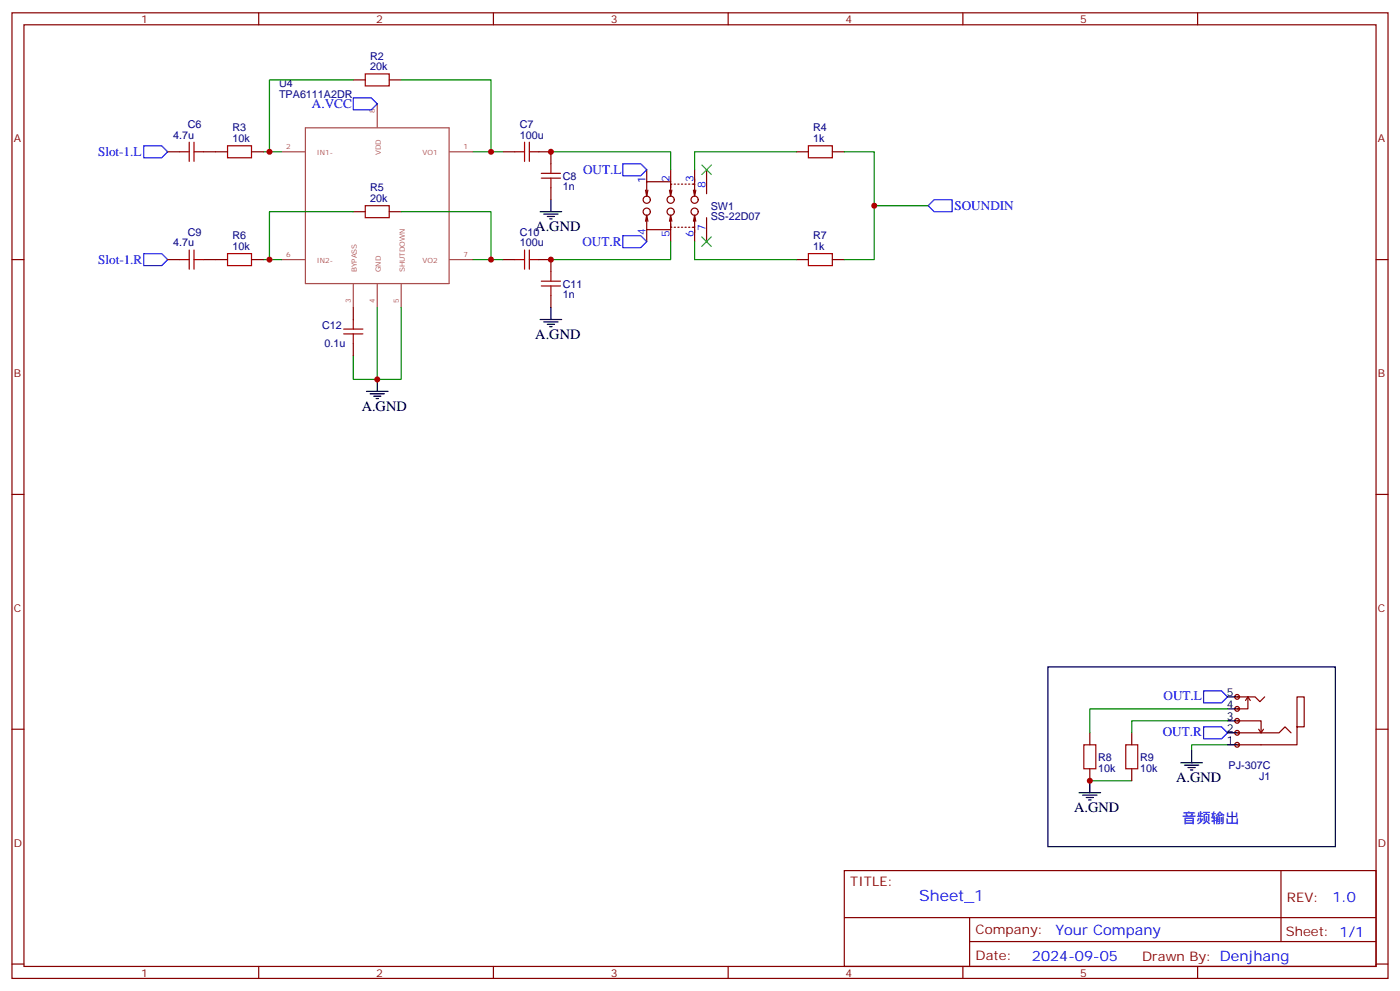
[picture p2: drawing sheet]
<svg xmlns="http://www.w3.org/2000/svg" width="412mm" height="292mm" viewBox="0 0 412 292" stroke-linecap="round" stroke-linejoin="round" font-family="sans-serif">
<g fill="none" stroke="#870000" stroke-width=".35">
<path d="M3.5 3.8h405.4v284.3h-405.4zM7.1 7.3h398.2v277.3h-398.2zM76.2 3.8v3.5M145.3 3.8v3.5M214.5 3.8v3.5M283.6 3.8v3.5M352.8 3.8v3.5M104.1 23.5h3.5M114.7 23.5h3.5M63.5 44.7h3.5M74.1 44.7h3.5M148.2 44.7h3.5"/>
<path d="M158.7 44.7h3.6M190.1 56l.4 1.7M190.5 50v3.5M190.9 56l-.4 1.7M197.2 56l.4 1.7 .3-1.7M197.6 53.5h-7.1v4.2M197.6 50v5.3M197.9 54.2h-.3v2.8M198.6 54.2h.4M199.7 54.2h.3M200.7 54.2h.4M201.8 54.2h.3"/>
<path d="M202.8 54.2h.4M203.9 54.2h.7v2.8M204.3 56l.3 1.7 .4-1.7M204.6 50v4.4M208.1 50v7M234.6 44.7h3.5M245.2 44.7h3.5M3.5 76.4h3.6M63.5 76.4h3.5M74.1 76.4h3.5M104.1 62.3h3.5M114.7 62.3h3.5"/>
<path d="M148.2 76.4h3.5M158.7 76.4h3.6M190.5 63.4v4.2h7.1M190.5 67.6v3.6M190.5 63.4l.4 1.8M190.5 63.4l-.4 1.8M197.2 65.2l.4-1.8 .3 1.8M197.6 64.1v2.8h.3M197.6 65.9v5.3M198.6 66.9h.4M199.7 66.9h.3M200.7 66.9h.4"/>
<path d="M201.8 66.9h.3M202.8 66.9h.4M204.3 65.2l.3-1.8 .4 1.8M204.6 64.1v2.8h-.7M204.6 66.7v4.5M208.1 64.1v7.1M234.6 76.4h3.5M245.2 76.4h3.5M405.3 76.4h3.6M104.1 90.6v3.5M104.1 101.1v3.6M3.5 145.6h3.6"/>
<path d="M405.3 145.6h3.6M3.5 214.7h3.6M405.3 214.7h3.6M248.7 256.4h156.6v28.2h-156.6zM377.3 256.4v20.9M248.7 270.2h156.5M285.6 277.3h119.6M285.6 270.2v14.1M3.5 283.9h3.6M76.2 284.6v3.5M145.3 284.6v3.5M214.5 284.6v3.5"/>
<path d="M283.6 284.6v3.5M352.8 284.6v3.5M405.3 283.9h3.6"/>
<circle cx="190.5" cy="58.8" r="1.06"/>
<circle cx="197.6" cy="58.8" r="1.06"/>
<circle cx="204.6" cy="58.8" r="1.06"/>
<circle cx="190.5" cy="62.3" r="1.06"/>
<circle cx="197.6" cy="62.3" r="1.06"/>
<circle cx="204.6" cy="62.3" r="1.06"/>
</g>
<path d="M90 37.6h42.3v45.9h-42.3zM111.1 30.6v6.9M82.9 44.7h6.9M132.4 44.7h6.9M82.9 76.4h6.9M132.4 76.4h6.9M104.1 83.6v7M111.1 83.6v7M118.2 83.6v7" fill="none" stroke="#a64a4a" stroke-width=".35"/>
<path d="M104.1 28.8h5.3l1.7 1.8-1.7 1.7h-5.3zM183.4 48.2h5.3l1.8 1.8-1.8 1.8h-5.3zM275.2 58.8h5.3v3.5h-5.3l-1.8-1.7zM183.4 69.4h5.3l1.8 1.8-1.8 1.7h-5.3zM354.5 214h5.3l1.8 1.8-1.8 1.8h-5.3zM354.5 203.4h5.3l1.8 1.8-1.8 1.8h-5.3z" fill="none" stroke="#00f" stroke-width=".35"/>
<g fill="none" stroke="#008700" stroke-width=".35">
<path d="M104.1 23.5h-24.7v21.2M118.2 23.5h26.4v21.2h-5.3M77.6 44.7h5.3M144.6 44.7h3.6M162.3 44.7h35.3v5.3M234.6 44.7h-30v5.3M248.7 44.7h8.8v31.7h-8.8M77.6 76.4h5.3M104.1 62.3h-24.7v14.1M118.2 62.3h26.4v14.1h-5.3M144.6 76.4h3.6M197.6 71.2v5.2h-35.3"/>
<path d="M204.6 71.2v5.2h30M257.5 60.6h15.9M111.1 90.6v21.1h-7v-7M118.2 90.6v21.1h-7.1M361.6 219.3h-10.6v1.8M321 229.9h12.4"/>
</g>
<g fill="none" stroke="#a10000" stroke-width=".35">
<path d="M107.6 21.8h7.1v3.5h-7.1zM67 42.9h7.1v3.6h-7.1zM151.7 44.7h2.8M154.5 41.9v5.6M155.9 44.7h2.8M155.9 41.9v5.6M238.1 42.9h7.1v3.6h-7.1zM67 74.7h7.1v3.5h-7.1zM107.6 60.6h7.1v3.5h-7.1zM151.7 76.4h2.8M154.5 73.6v5.7M155.9 73.6v5.7"/>
<path d="M155.9 76.4h2.8M238.1 74.7h7.1v3.5h-7.1zM101.2 98.3h5.7M101.2 96.9h5.7M104.1 94.1v2.8M104.1 98.3v2.8"/>
</g>
<path d="M107.9 115.3h6.4M109 116h4.2M110.1 116.7h2.1M110.8 117.4h.7M111.1 111.7v3.6M347.8 224.6h6.4M348.9 225.3h4.2M350 226h2.1M350.7 226.7h.7M351 221.1v3.5" fill="none" stroke="#000" stroke-width=".35"/>
<path d="M206.7 48.6l2.8 2.8M209.5 48.6l-2.8 2.8M206.7 69.7l2.8 2.9M209.5 69.7l-2.8 2.9" fill="none" stroke="#3c3" stroke-width=".35"/>
<g fill="#f0f0f0" stroke="#870000" stroke-width=".35">
<circle cx="364.4" cy="205.2" r=".71"/>
<circle cx="364.4" cy="208.7" r=".71"/>
<circle cx="364.4" cy="212.3" r=".71"/>
<circle cx="364.4" cy="215.8" r=".71"/>
<circle cx="364.4" cy="219.3" r=".71"/>
</g>
<g fill="none" stroke="#000" stroke-width=".35">
<path d="M162.3 58.8v3.5M159.1 62.3h6.4M160.2 63h4.2M161.2 63.7h2.1M161.9 64.5h.7M159.1 94.1h6.4M160.2 94.8h4.2M161.2 95.5h2.1M161.9 96.2h.7M162.3 90.6v3.5M308.7 196.4h84.6v52.9h-84.6zM361.6 219.3h3.5"/>
<path d="M361.6 215.8h3.5M361.6 212.3h3.5M361.6 208.7h3.5M361.6 205.2h3.5M317.9 233.4h6.3M318.9 234.1h4.2M320 234.8h2.1M320.7 235.5h.7M321 229.9v3.5"/>
</g>
<g fill="none" stroke="#870000" stroke-width=".35">
<path d="M49.4 44.7h3.5M60 44.7h3.5M162.3 44.7v3.5M162.3 55.3v3.5M49.4 76.4h3.5M60 76.4h3.5M162.3 76.4v3.6M162.3 87v3.6M321 215.8v3.5M333.4 215.8v3.5M364.4 215.8h12.4l1.7-1.8 1.8 1.8M364.4 212.3h7.1v3.5"/>
<path d="M364.4 205.2h5.3l1.4 1.4 1.4-1.4M367.6 205.2v3.5h-3.2M367.6 205.2l.7 1.1M367.6 205.2l-.7 1.1M370.8 214.7l.7 1.1M372.2 214.7l-.7 1.1M382.1 214v-8.8h2.1v8.8h-2.1v5.3h-17.7M321 226.4v3.5M333.4 226.4v3.5"/>
</g>
<g fill="none" stroke="#a10000" stroke-width=".35">
<path d="M52.9 44.7h2.8M55.7 41.9v5.6M57.1 41.9v5.6M57.1 44.7h2.9M159.5 52.5h5.6M159.5 51h5.6M162.3 48.2v2.8M162.3 52.5v2.8M52.9 76.4h2.8M55.7 73.6v5.7M57.1 73.6v5.7M57.1 76.4h2.9"/>
<path d="M162.3 80v2.8M159.5 84.2h5.6M159.5 82.8h5.6M162.3 84.2v2.8M319.3 219.3h3.5v7.1h-3.5zM331.6 219.3h3.5v7.1h-3.5z"/>
</g>
<path d="M361.6 208.7h-40.6v7.1M361.6 212.3h-28.2v3.5" fill="none" stroke="#008700" stroke-width=".35"/>
<path d="M42.3 42.9h5.3l1.8 1.8-1.8 1.8h-5.3zM42.3 74.7h5.3l1.8 1.7-1.8 1.8h-5.3z" fill="none" stroke="#00f" stroke-width=".35"/>
<g fill="#c00">
<circle cx="79.4" cy="76.4" r=".88"/>
<circle cx="79.4" cy="44.7" r=".88"/>
<circle cx="111.1" cy="111.7" r=".88"/>
<circle cx="144.6" cy="44.7" r=".88"/>
<circle cx="144.6" cy="76.4" r=".88"/>
<circle cx="257.5" cy="60.6" r=".88"/>
<circle cx="321" cy="229.9" r=".88"/>
<circle cx="162.3" cy="76.4" r=".88"/>
<circle cx="162.3" cy="44.7" r=".88"/>
</g>
<text font-size="4.6" fill="#00f" x="270.8" y="265.4">Sheet_1</text>
<g font-size="4.2">
<text x="157.7" y="68">A.GND</text>
<text x="157.7" y="99.7">A.GND</text>
<text x="106.5" y="120.9">A.GND</text>
<text x="346.4" y="230.3">A.GND</text>
<text x="316.4" y="239.1">A.GND</text>
</g>
<g font-size="4.2" fill="#00f">
<text x="348.2" y="242.3">音频输出</text>
<text x="392.5" y="265.6">1.0</text>
<text x="310.9" y="275.2">Your Company</text>
<text x="304" y="283">2024-09-05</text>
</g>
<g font-size="3.9" fill="#00f">
<text x="91.9" y="31.9">A.VCC</text>
<text x="28.9" y="46.1">Slot-1.L</text>
<text x="171.8" y="51.2">OUT.L</text>
<text x="281.2" y="61.8">SOUNDIN</text>
<text x="28.9" y="77.8">Slot-1.R</text>
<text x="171.6" y="72.4">OUT.R</text>
<text x="342.7" y="206.1">OUT.L</text>
<text x="342.5" y="216.6">OUT.R</text>
</g>
<g font-size="3.9" fill="#800">
<text x="250.5" y="260.9">TITLE:</text>
<text x="379.1" y="265.6">REV:</text>
<text x="287.4" y="275.1">Company:</text>
<text x="378.7" y="275.8">Sheet: 1/1</text>
<text x="287.4" y="282.8">Date:</text>
<text x="336.4" y="282.9">Drawn By: Denjhang</text>
</g>
<g font-size="3.2" fill="#800">
<text x="41.6" y="6.8">1</text>
<text x="110.8" y="6.8">2</text>
<text x="179.9" y="6.8">3</text>
<text x="249.1" y="6.8">4</text>
<text x="318.2" y="6.8">5</text>
<text x="4.1" y="41.9">A</text>
<text x="405.9" y="41.9">A</text>
<text x="4.1" y="111">B</text>
<text x="405.9" y="111">B</text>
<text x="4.1" y="180.2">C</text>
<text x="405.9" y="180.2">C</text>
<text x="4.1" y="249.3">D</text>
<text x="405.9" y="249.3">D</text>
<text x="41.6" y="287.6">1</text>
<text x="110.8" y="287.6">2</text>
<text x="179.9" y="287.6">3</text>
<text x="249.1" y="287.6">4</text>
<text x="318.2" y="287.6">5</text>
</g>
<g font-size="3.2" fill="#000080">
<text x="109" y="17.5">R2</text>
<text x="109" y="20.7">20k</text>
<text x="82.2" y="28.8">TPA6111A2DR</text>
<text x="82.2" y="25.7">U4</text>
<text x="51" y="40.8">4.7u</text>
<text x="55.3" y="37.6">C6</text>
<text x="68.4" y="41.9">10k</text>
<text x="68.4" y="38.7">R3</text>
<text x="153.1" y="40.8">100u</text>
<text x="153.1" y="37.6">C7</text>
<text x="239.5" y="41.9">1k</text>
<text x="239.5" y="38.7">R4</text>
<text x="165.8" y="53">C8</text>
<text x="109" y="59.5">20k</text>
<text x="109" y="56.3">R5</text>
<text x="165.8" y="56">1n</text>
<text x="209.4" y="64.9">SS-22D07</text>
<text x="209.4" y="61.7">SW1</text>
<text x="55.3" y="69.4">C9</text>
<text x="68.4" y="70.4">R6</text>
<text x="153.1" y="69.4">C10</text>
<text x="239.5" y="70.4">R7</text>
<text x="51" y="72.6">4.7u</text>
<text x="68.4" y="73.6">10k</text>
<text x="153.1" y="72.6">100u</text>
<text x="239.5" y="73.6">1k</text>
<text x="165.8" y="87.8">1n</text>
<text x="165.8" y="84.7">C11</text>
<text x="94.9" y="97">C12</text>
<text x="95.6" y="102.3">0.1u</text>
<text x="323.5" y="227.2">10k</text>
<text x="323.5" y="224">R8</text>
<text x="335.8" y="227.2">10k</text>
<text x="335.8" y="224">R9</text>
<text x="361.9" y="226.6">PJ-307C</text>
<text x="370.9" y="229.7">J1</text>
</g>
<g font-size="3.2" fill="#00f">
<text x="190.1" y="53.9" transform="rotate(-90 190.1 53.9)">1</text>
<text x="197.2" y="53.5" transform="rotate(-90 197.2 53.5)">2</text>
<text x="204.3" y="53.5" transform="rotate(-90 204.3 53.5)">3</text>
<text x="207.8" y="55.3" transform="rotate(-90 207.8 55.3)">8</text>
<text x="190.1" y="69.3" transform="rotate(-90 190.1 69.3)">4</text>
<text x="197.2" y="69.6" transform="rotate(-90 197.2 69.6)">5</text>
<text x="204.3" y="69.6" transform="rotate(-90 204.3 69.6)">6</text>
<text x="207.8" y="67.9" transform="rotate(-90 207.8 67.9)">7</text>
</g>
<g font-size="3.2">
<text x="361.3" y="208.4">4</text>
<text x="361.3" y="204.9">5</text>
<text x="361.3" y="215.4">2</text>
<text x="361.3" y="211.9">3</text>
<text x="361.3" y="219">1</text>
</g>
<g font-size="2.1" fill="#a54b4b">
<text x="110.4" y="33.4" transform="rotate(-90 110.4 33.4)">8</text>
<text x="84.3" y="44">2</text>
<text x="93.3" y="45.7">IN1-</text>
<text x="112.2" y="45.7" transform="rotate(-90 112.2 45.7)">VDD</text>
<text x="124.5" y="45.7">VO1</text>
<text x="136.6" y="44">1</text>
<text x="84.3" y="75.8">6</text>
<text x="93.3" y="77.5">IN2-</text>
<text x="124.5" y="77.5">VO2</text>
<text x="136.6" y="75.8">7</text>
<text x="105.1" y="80.1" transform="rotate(-90 105.1 80.1)">BYPASS</text>
<text x="112.2" y="80.1" transform="rotate(-90 112.2 80.1)">GND</text>
<text x="119.2" y="80.1" transform="rotate(-90 119.2 80.1)">SHUTDOWN</text>
<text x="103.4" y="89.1" transform="rotate(-90 103.4 89.1)">3</text>
<text x="110.4" y="89.1" transform="rotate(-90 110.4 89.1)">4</text>
<text x="117.5" y="89.1" transform="rotate(-90 117.5 89.1)">5</text>
</g>
</svg>
